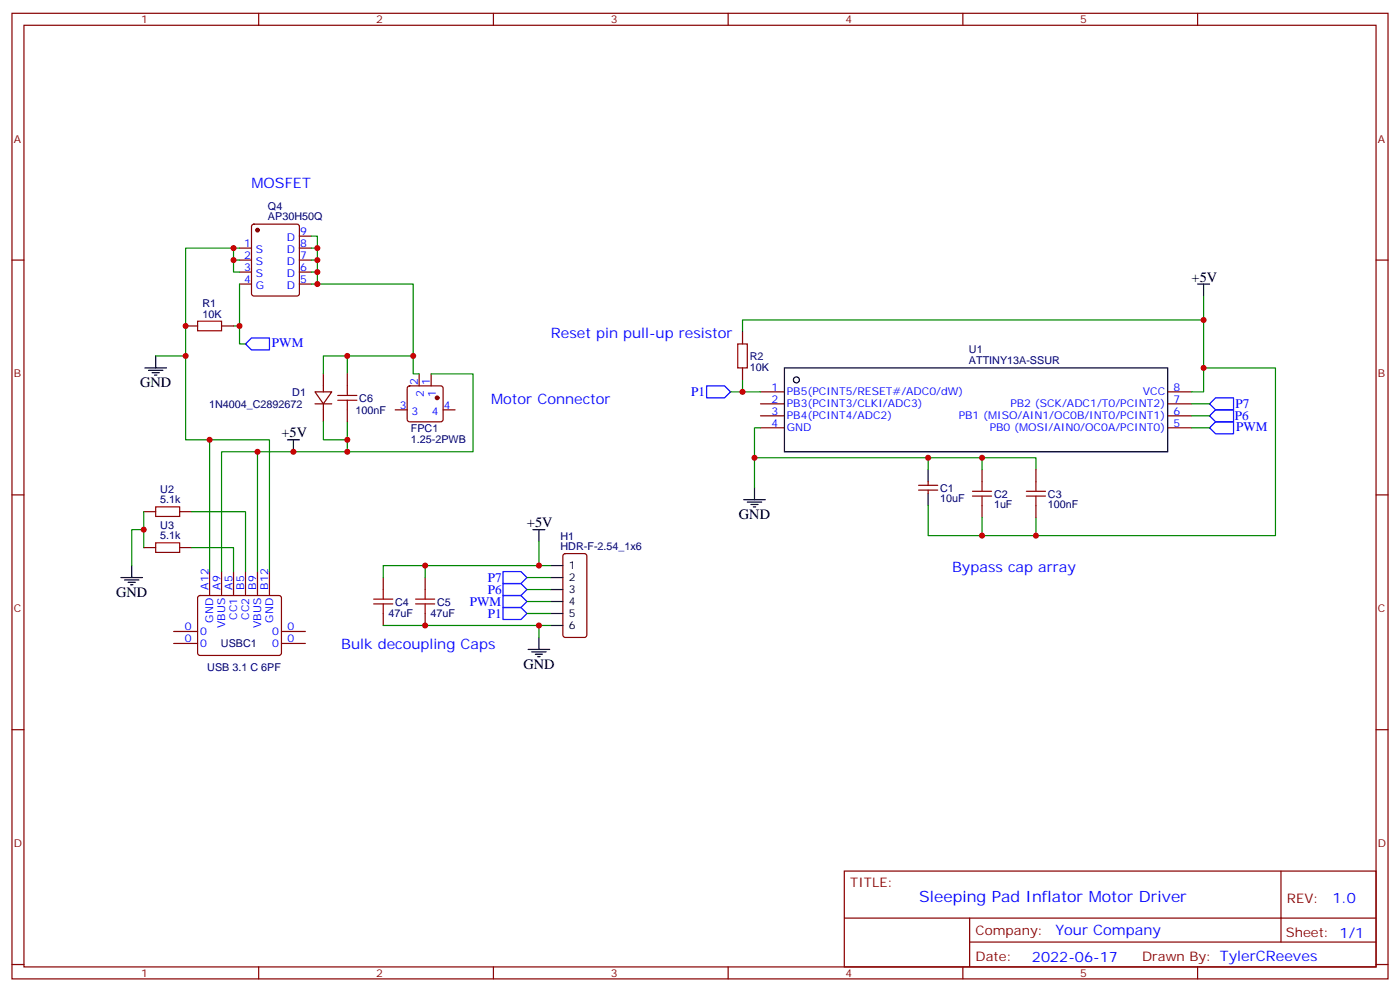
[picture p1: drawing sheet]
<svg xmlns="http://www.w3.org/2000/svg" width="412mm" height="292mm" viewBox="0 0 412 292" stroke-linecap="round" stroke-linejoin="round" font-family="sans-serif">
<g fill="none" stroke="#870000" stroke-width=".35">
<path d="M3.5 3.9h405.4v284.4h-405.4zM7.1 7.4h398.2v277.3h-398.2zM76.2 3.9v3.5M145.3 3.9v3.5M214.5 3.9v3.5M283.6 3.9v3.5M352.8 3.9v3.5M3.5 76.6h3.6M70.6 76.6h3.5M70.6 73.1h3.5M74.3 66.2l.5-.2h12.7l.6 .4 .1 20.1-.5 .6-12.9 .1-.7-.5v-20zM88.2 76.6h3.5"/>
<path d="M88.2 73.1h3.5M88.2 69.5h3.5M405.3 76.6h3.6M54.7 96h3.5M65.3 96h3.5M70.6 80.1h3.5M70.6 83.6h3.5M88.2 80.1h3.5M88.2 83.6h3.5M218.7 97.8v3.5M92.8 115.4h4.9l-2.5 3.5zM92.8 118.9h4.9"/>
<path d="M95.2 110.1v5.3M95.2 118.9v5.3M102.3 110.1v3.5M120.2 113.8l.4-.2h9.2l.5 .2 .2 .5v9.2l-.2 .5-.5 .2h-9.2l-.4-.2-.3-.5v-9.2zM123.5 110.1v3.5M127 110.1v3.5M218.7 108.3v3.6M224 118.9h7.1M224 115.4h7.1M344 118.9h7M344 115.4h7M102.3 120.7v3.5"/>
<path d="M116.4 120.7h3.5M130.5 120.7h3.6M224 122.4h7.1M224 126h7.1M289.3 138.3v3.6M305.2 138.3v3.6M344 122.4h7M344 126h7M3.5 145.7h3.6M42.3 150.7h3.6M52.9 150.7h3.5M270.6 144.3h5.6"/>
<path d="M270.6 142.9h5.6M273.4 141.9v1M273.4 144.3v1.1M289.3 148.9v3.5M305.2 148.9v3.5M405.3 145.7h3.6M42.3 161.3h3.6M52.9 161.3h3.5M58.4 175.6l.5-.2h23.3l.5 .2 .2 .5-.1 16.5-.6 .4-23.6-.1-.4-.6v-16.2zM61.7 168.3v7.1M65.3 168.3v7.1M68.8 168.3v7.1"/>
<path d="M72.3 168.3v7.1M75.8 168.3v7.1M79.4 168.3v7.1M112.9 170.1v3.5M125.2 170.1v3.5M166 163.2l.5-.2h5.7l.6 .4 .1 23.6-.5 .7h-5.9l-.6-.4-.1-23.6zM51.2 185.9h7M51.2 189.5h7M82.9 185.9h7.1M82.9 189.5h7.1M112.9 180.7v3.5M125.2 180.7v3.5"/>
<path d="M3.5 214.9h3.6M405.3 214.9h3.6M248.7 256.5h156.6v28.2h-156.6zM377.3 256.5v20.9M248.7 270.4h156.5M285.6 277.4h119.6M285.6 270.4v14.1M3.5 284h3.6M76.2 284.7v3.6M145.3 284.7v3.6M214.5 284.7v3.6M283.6 284.7v3.6"/>
<path d="M352.8 284.7v3.6M405.3 284h3.6"/>
</g>
<g fill="#870000" stroke="#870000" stroke-width=".35">
<circle cx="128.8" cy="117.2" r=".53"/>
<circle cx="75.8" cy="67.8" r=".53"/>
</g>
<g fill="none" stroke="#000" stroke-width=".35">
<path d="M352.8 83.6h3.5M354.5 83.6v3.6M42.7 108.3h6.3M43.7 109h4.3M44.8 109.7h2.1M45.5 110.5h.7M45.9 104.8v3.5M231.1 108.3h112.9v24.7h-112.9zM84.7 129.5h3.5M86.4 129.5v3.5M273.4 138.3v3.6M157 156h3.5"/>
<path d="M158.7 156v3.5M219.1 147.1h6.3M220.1 147.8h4.3M221.2 148.6h2.1M221.9 149.3h.7M222.2 143.6v3.5M273.4 145.4v3.5M35.6 170.1h6.4M36.7 170.8h4.2M37.7 171.5h2.2M38.5 172.2h.7M38.8 166.5v3.6"/>
<path d="M162.3 166.5h3.5M162.3 170.1h3.5M162.3 173.6h3.5M162.3 177.1h3.5M155.6 191.2h6.3M156.6 191.9h4.3M157.7 192.7h2.1M158.4 193.4h.7M158.7 187.7v3.5M162.3 180.7h3.5M162.3 184.2h3.5"/>
<circle cx="234.6" cy="111.9" r=".88"/>
</g>
<path d="M72.3 101.3l1.8-1.8h5.3v3.5h-5.3zM208.1 113.6h5.3l1.8 1.8-1.8 1.8h-5.3zM356.3 118.9l1.8-1.7h5.3v3.5h-5.3zM356.3 126l1.8-1.8h5.3v3.5h-5.3zM358.1 120.7h5.3v3.5h-5.3l-1.8-1.8zM148.2 178.9h5.3l1.7 1.8-1.7 1.7h-5.3zM148.2 175.4h5.3l1.7 1.7-1.7 1.8h-5.3zM148.2 171.8h5.3l1.7 1.8-1.7 1.8h-5.3zM148.2 168.3h5.3l1.7 1.8-1.7 1.7h-5.3z" fill="none" stroke="#00f" stroke-width=".35"/>
<g fill="none" stroke="#008700" stroke-width=".35">
<path d="M68.8 73.1h-14.1v56.4h7M68.8 76.6h1.8M70.6 73.1h-1.8v7h1.8M91.7 69.5h1.8v14.1h-1.8M91.7 76.6h1.8M91.7 73.1h1.8M70.6 83.6v12.4h-1.8M70.6 96v5.3h1.7M91.7 80.1h1.8M93.5 83.6h28.2v21.2h-26.5v5.3M354.5 87.2v28.2h-3.5M354.5 94.2h-135.8v3.6"/>
<path d="M45.9 104.8h8.8M102.3 104.8v5.3M121.7 104.8v5.3h1.8M127 110.1h12.3v22.9h-37M215.2 115.4h8.8M218.7 111.9v3.5M351 118.9h5.3M354.5 108.3h21.2v49.4h-102.3v-8.8M95.2 124.2v5.3h7.1v3.5h-26.5M102.3 124.2v5.3M222.2 134.8h83v3.5M224 126h-1.8v17.6"/>
<path d="M273.4 134.8v3.5M289.3 134.8v3.5M351 122.4h5.3M351 126h5.3M42.3 156h-3.5v10.5M42.3 150.7v10.6M56.4 150.7h15.9v17.6M158.7 159.5v7h3.6M289.3 152.4v5.3M305.2 152.4v5.3M56.4 161.3h12.4v7M61.7 168.3v-38.8h17.7v38.8"/>
<path d="M65.3 168.3v-35.3h10.5v35.3M125.2 166.5v3.6M155.2 177.1h7.1M155.2 173.6h7.1M155.2 170.1h7.1M158.7 166.5h-45.8v3.6M112.9 184.2h45.8M155.2 180.7h7.1M162.3 184.2h-3.6v3.5"/>
</g>
<g fill="none" stroke="#a10000" stroke-width=".35">
<path d="M58.2 94.6h7.1v2.8h-7.1zM99.5 117.9h5.6M99.5 116.5h5.6M102.3 113.6v2.9M102.3 117.9v2.8M217.3 101.3h2.8v7h-2.8zM45.9 149.3h7v2.8h-7zM45.9 159.8h7v2.9h-7zM286.5 146.1h5.6M286.5 144.7h5.6M289.3 141.9v2.8M289.3 146.1v2.8"/>
<path d="M302.3 146.1h5.7M302.3 144.7h5.7M305.2 141.9v2.8M305.2 146.1v2.8M110.1 177.8h5.6M110.1 176.4h5.6M112.9 173.6v2.8M112.9 177.8v2.9M122.4 177.8h5.7M122.4 176.4h5.7M125.2 173.6v2.8M125.2 177.8v2.9"/>
</g>
<g fill="#c00">
<circle cx="68.8" cy="76.6" r=".88"/>
<circle cx="93.5" cy="80.1" r=".88"/>
<circle cx="93.5" cy="76.6" r=".88"/>
<circle cx="93.5" cy="73.1" r=".88"/>
<circle cx="93.5" cy="83.6" r=".88"/>
<circle cx="75.8" cy="133" r=".88"/>
<circle cx="68.8" cy="73.1" r=".88"/>
<circle cx="61.7" cy="129.5" r=".88"/>
<circle cx="54.7" cy="104.8" r=".88"/>
<circle cx="70.6" cy="96" r=".88"/>
<circle cx="218.7" cy="115.4" r=".88"/>
<circle cx="354.5" cy="94.2" r=".88"/>
<circle cx="222.3" cy="134.8" r=".88"/>
<circle cx="273.4" cy="134.8" r=".88"/>
<circle cx="289.3" cy="134.8" r=".88"/>
<circle cx="354.5" cy="108.3" r=".88"/>
<circle cx="289.3" cy="157.7" r=".88"/>
<circle cx="305.2" cy="157.7" r=".88"/>
<circle cx="158.8" cy="184.2" r=".88"/>
<circle cx="158.8" cy="166.5" r=".88"/>
<circle cx="125.2" cy="184.2" r=".88"/>
<circle cx="125.2" cy="166.5" r=".88"/>
<circle cx="54.7" cy="96" r=".88"/>
<circle cx="86.4" cy="133" r=".88"/>
<circle cx="102.3" cy="104.8" r=".88"/>
<circle cx="102.3" cy="129.5" r=".88"/>
<circle cx="121.7" cy="104.8" r=".88"/>
<circle cx="102.3" cy="133" r=".88"/>
<circle cx="42.3" cy="156" r=".88"/>
</g>
<text font-size="4.6" fill="#00f" x="270.8" y="265.5">Sleeping Pad Inflator Motor Driver</text>
<g font-size="4.2" fill="#00f">
<text x="74.1" y="55.4">MOSFET</text>
<text x="162.3" y="99.5">Reset pin pull-up resistor</text>
<text x="144.6" y="118.9">Motor Connector</text>
<text x="280.5" y="168.3">Bypass cap array</text>
<text x="100.5" y="191.2">Bulk decoupling Caps</text>
<text x="392.5" y="265.8">1.0</text>
<text x="310.9" y="275.3">Your Company</text>
<text x="304" y="283.1">2022-06-17</text>
</g>
<g font-size="4.2">
<text x="351" y="82.9">+5V</text>
<text x="41.3" y="114">GND</text>
<text x="82.9" y="128.8">+5V</text>
<text x="155.2" y="155.3">+5V</text>
<text x="217.7" y="152.8">GND</text>
<text x="34.2" y="175.7">GND</text>
<text x="154.2" y="196.9">GND</text>
</g>
<g font-size="3.9" fill="#00f">
<text x="80.1" y="102.1">PWM</text>
<text x="203.6" y="116.7">P1</text>
<text x="363.8" y="123.8">P6</text>
<text x="363.9" y="120.2">P7</text>
<text x="364.1" y="126.8">PWM</text>
<text x="143.7" y="171.4">P7</text>
<text x="138.4" y="178.4">PWM</text>
<text x="143.7" y="174.9">P6</text>
<text x="143.7" y="182">P1</text>
</g>
<g font-size="3.9" fill="#800">
<text x="250.5" y="261.1">TITLE:</text>
<text x="379.1" y="265.8">REV:</text>
<text x="287.4" y="275.3">Company:</text>
<text x="378.7" y="275.9">Sheet: 1/1</text>
<text x="287.4" y="283">Date:</text>
<text x="336.4" y="283.1">Drawn By: TylerCReeves</text>
</g>
<g font-size="3.2" fill="#800">
<text x="41.6" y="6.9">1</text>
<text x="110.8" y="6.9">2</text>
<text x="179.9" y="6.9">3</text>
<text x="249.1" y="6.9">4</text>
<text x="318.2" y="6.9">5</text>
<text x="4.1" y="42">A</text>
<text x="405.9" y="42">A</text>
<text x="4.1" y="111.2">B</text>
<text x="405.9" y="111.2">B</text>
<text x="4.1" y="180.3">C</text>
<text x="405.9" y="180.3">C</text>
<text x="4.1" y="249.4">D</text>
<text x="405.9" y="249.4">D</text>
<text x="41.6" y="287.7">1</text>
<text x="110.8" y="287.7">2</text>
<text x="179.9" y="287.7">3</text>
<text x="249.1" y="287.7">4</text>
<text x="318.2" y="287.7">5</text>
</g>
<g font-size="3.2" fill="#000080">
<text x="78.9" y="64.9">AP30H50Q</text>
<text x="78.9" y="61.8">Q4</text>
<text x="59.6" y="93.5">10K</text>
<text x="59.6" y="90.4">R1</text>
<text x="220.8" y="106.1">R2</text>
<text x="285.4" y="107.3">ATTINY13A-SSUR</text>
<text x="285.4" y="104">U1</text>
<text x="220.8" y="109.1">10K</text>
<text x="86.1" y="116.5">D1</text>
<text x="105.8" y="118.4">C6</text>
<text x="61.6" y="120.1">1N4004_C2892672</text>
<text x="104.7" y="121.8">100nF</text>
<text x="121" y="130.3">1.25-2PWB</text>
<text x="121" y="127.2">FPC1</text>
<text x="47.2" y="148.2">5.1k</text>
<text x="47.2" y="145.2">U2</text>
<text x="276.9" y="147.9">10uF</text>
<text x="276.9" y="144.8">C1</text>
<text x="292.8" y="149.7">1uF</text>
<text x="292.8" y="146.5">C2</text>
<text x="308.7" y="149.7">100nF</text>
<text x="308.7" y="146.6">C3</text>
<text x="47.2" y="155.8">U3</text>
<text x="47.2" y="158.8">5.1k</text>
<text x="165.1" y="162">HDR-F-2.54_1x6</text>
<text x="165.1" y="158.9">H1</text>
<text x="116.4" y="178.3">C4</text>
<text x="128.8" y="178.3">C5</text>
<text x="114.4" y="181.8">47uF</text>
<text x="126.8" y="181.8">47uF</text>
<text x="65.1" y="190.6">USBC1</text>
<text x="61.1" y="197.7">USB 3.1 C 6PF</text>
</g>
<g font-size="3.2" fill="#00f">
<text x="84.4" y="70.9">D</text>
<text x="88.4" y="69.2">9</text>
<text x="71.9" y="72.7">1</text>
<text x="71.9" y="76.2">2</text>
<text x="75.4" y="74.5">S</text>
<text x="75.4" y="78">S</text>
<text x="84.4" y="78">D</text>
<text x="84.4" y="74.5">D</text>
<text x="88.4" y="76.2">7</text>
<text x="88.4" y="72.7">8</text>
<text x="71.9" y="79.8">3</text>
<text x="71.9" y="83.3">4</text>
<text x="75.4" y="81.5">S</text>
<text x="84.4" y="81.5">D</text>
<text x="88.4" y="83.3">5</text>
<text x="88.4" y="79.8">6</text>
<text x="75.4" y="85.1">G</text>
<text x="84.4" y="85.1">D</text>
<text x="123.1" y="113.5" transform="rotate(-90 123.1 113.5)">2</text>
<text x="126.6" y="113.5" transform="rotate(-90 126.6 113.5)">1</text>
<text x="124.9" y="116.9" transform="rotate(-90 124.9 116.9)">2</text>
<text x="128.4" y="116.9" transform="rotate(-90 128.4 116.9)">1</text>
<text x="227.3" y="115">1</text>
<text x="227.3" y="118.6">2</text>
<text x="231.8" y="116.5">PB5(PCINT5/RESET#/ADC0/dW)</text>
<text x="231.8" y="120">PB3(PCINT3/CLKI/ADC3)</text>
<text x="297.6" y="120">PB2 (SCK/ADC1/T0/PCINT2)</text>
<text x="336.7" y="116.5">VCC</text>
<text x="345.7" y="118.6">7</text>
<text x="345.7" y="115">8</text>
<text x="117.8" y="120.3">3</text>
<text x="121.2" y="122.1">3</text>
<text x="127.2" y="122.1">4</text>
<text x="130.7" y="120.3">4</text>
<text x="227.3" y="122.1">3</text>
<text x="227.3" y="125.6">4</text>
<text x="231.8" y="123.5">PB4(PCINT4/ADC2)</text>
<text x="282.4" y="123.5">PB1 (MISO/AIN1/OC0B/INT0/PCINT1)</text>
<text x="345.7" y="125.6">5</text>
<text x="345.7" y="122.1">6</text>
<text x="231.8" y="127">GND</text>
<text x="291.5" y="127">PB0 (MOSI/AIN0/OC0A/PCINT0)</text>
<text x="61.4" y="173.6" transform="rotate(-90 61.4 173.6)">A12</text>
<text x="64.9" y="173.6" transform="rotate(-90 64.9 173.6)">A9</text>
<text x="68.4" y="173.6" transform="rotate(-90 68.4 173.6)">A5</text>
<text x="72" y="173.6" transform="rotate(-90 72 173.6)">B5</text>
<text x="75.5" y="173.6" transform="rotate(-90 75.5 173.6)">B9</text>
<text x="79" y="173.6" transform="rotate(-90 79 173.6)">B12</text>
<text x="54.4" y="185.6">0</text>
<text x="62.8" y="183.4" transform="rotate(-90 62.8 183.4)">GND</text>
<text x="66.3" y="184.9" transform="rotate(-90 66.3 184.9)">VBUS</text>
<text x="69.8" y="182.5" transform="rotate(-90 69.8 182.5)">CC1</text>
<text x="73.4" y="182.5" transform="rotate(-90 73.4 182.5)">CC2</text>
<text x="76.9" y="184.9" transform="rotate(-90 76.9 184.9)">VBUS</text>
<text x="80.4" y="183.4" transform="rotate(-90 80.4 183.4)">GND</text>
<text x="84.7" y="185.6">0</text>
<text x="54.4" y="189.1">0</text>
<text x="58.9" y="187">0</text>
<text x="58.9" y="190.5">0</text>
<text x="80.2" y="190.5">0</text>
<text x="80.2" y="187">0</text>
<text x="84.7" y="189.1">0</text>
</g>
<g font-size="3.2">
<text x="167.6" y="167.6">1</text>
<text x="167.6" y="171.1">2</text>
<text x="167.6" y="174.7">3</text>
<text x="167.6" y="178.2">4</text>
<text x="167.6" y="181.7">5</text>
<text x="167.6" y="185.2">6</text>
</g>
</svg>
